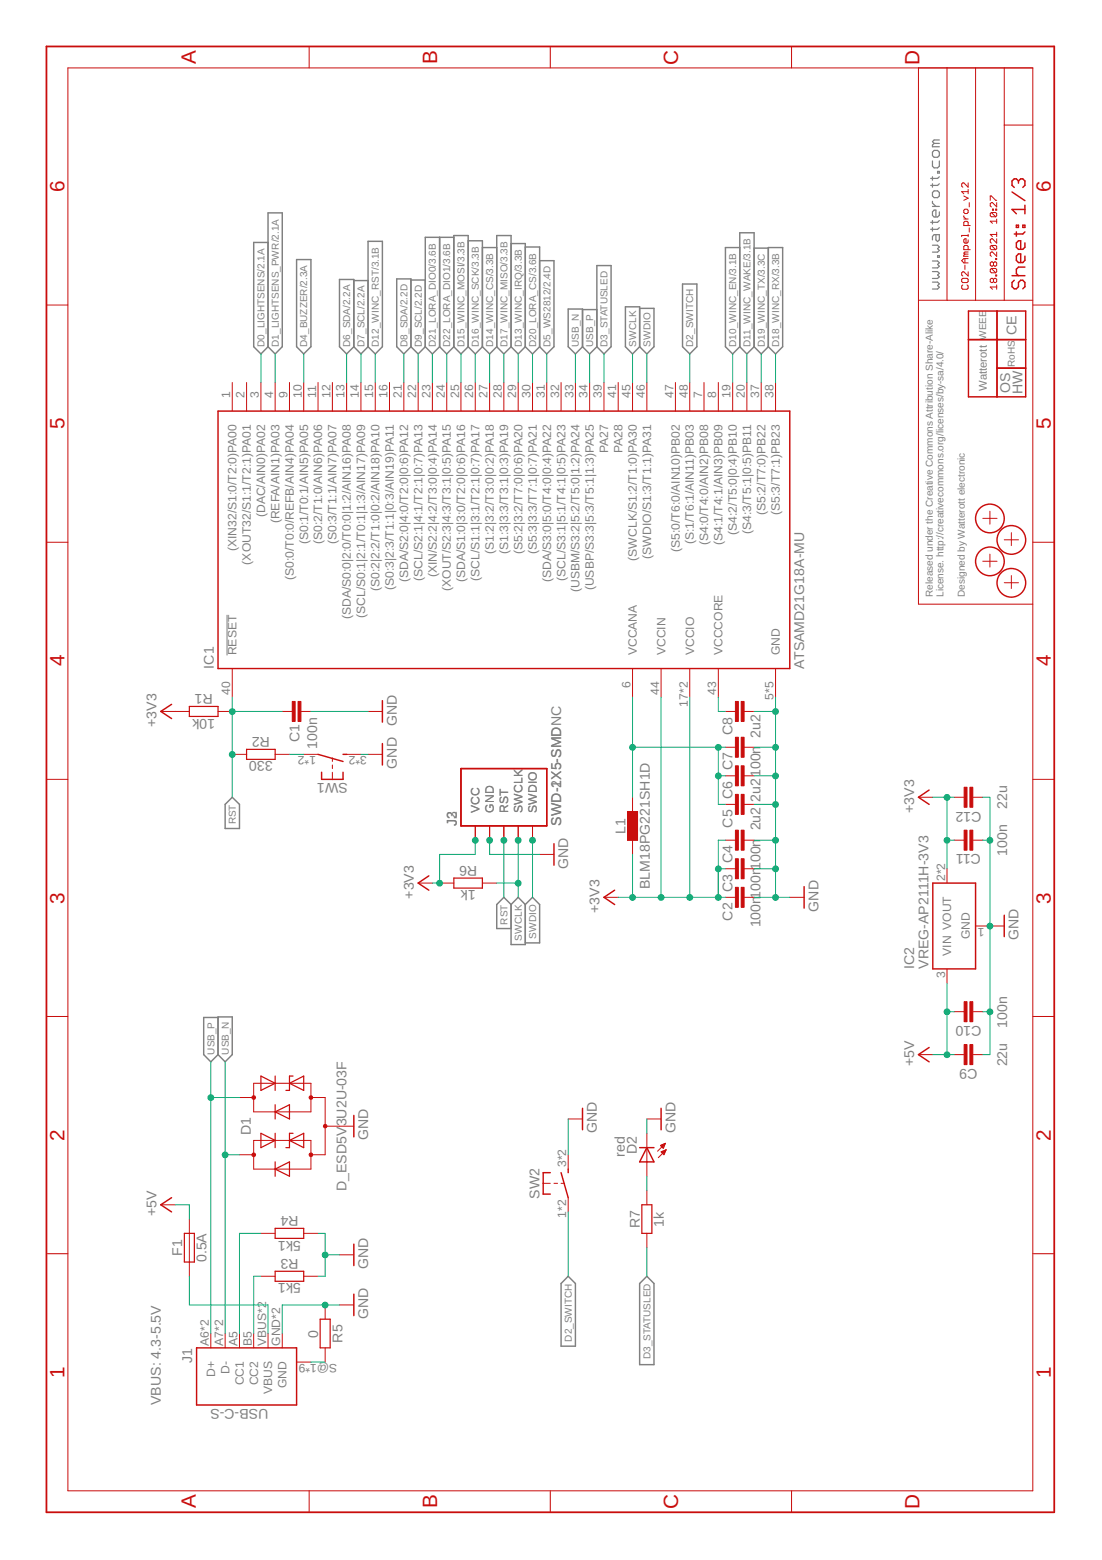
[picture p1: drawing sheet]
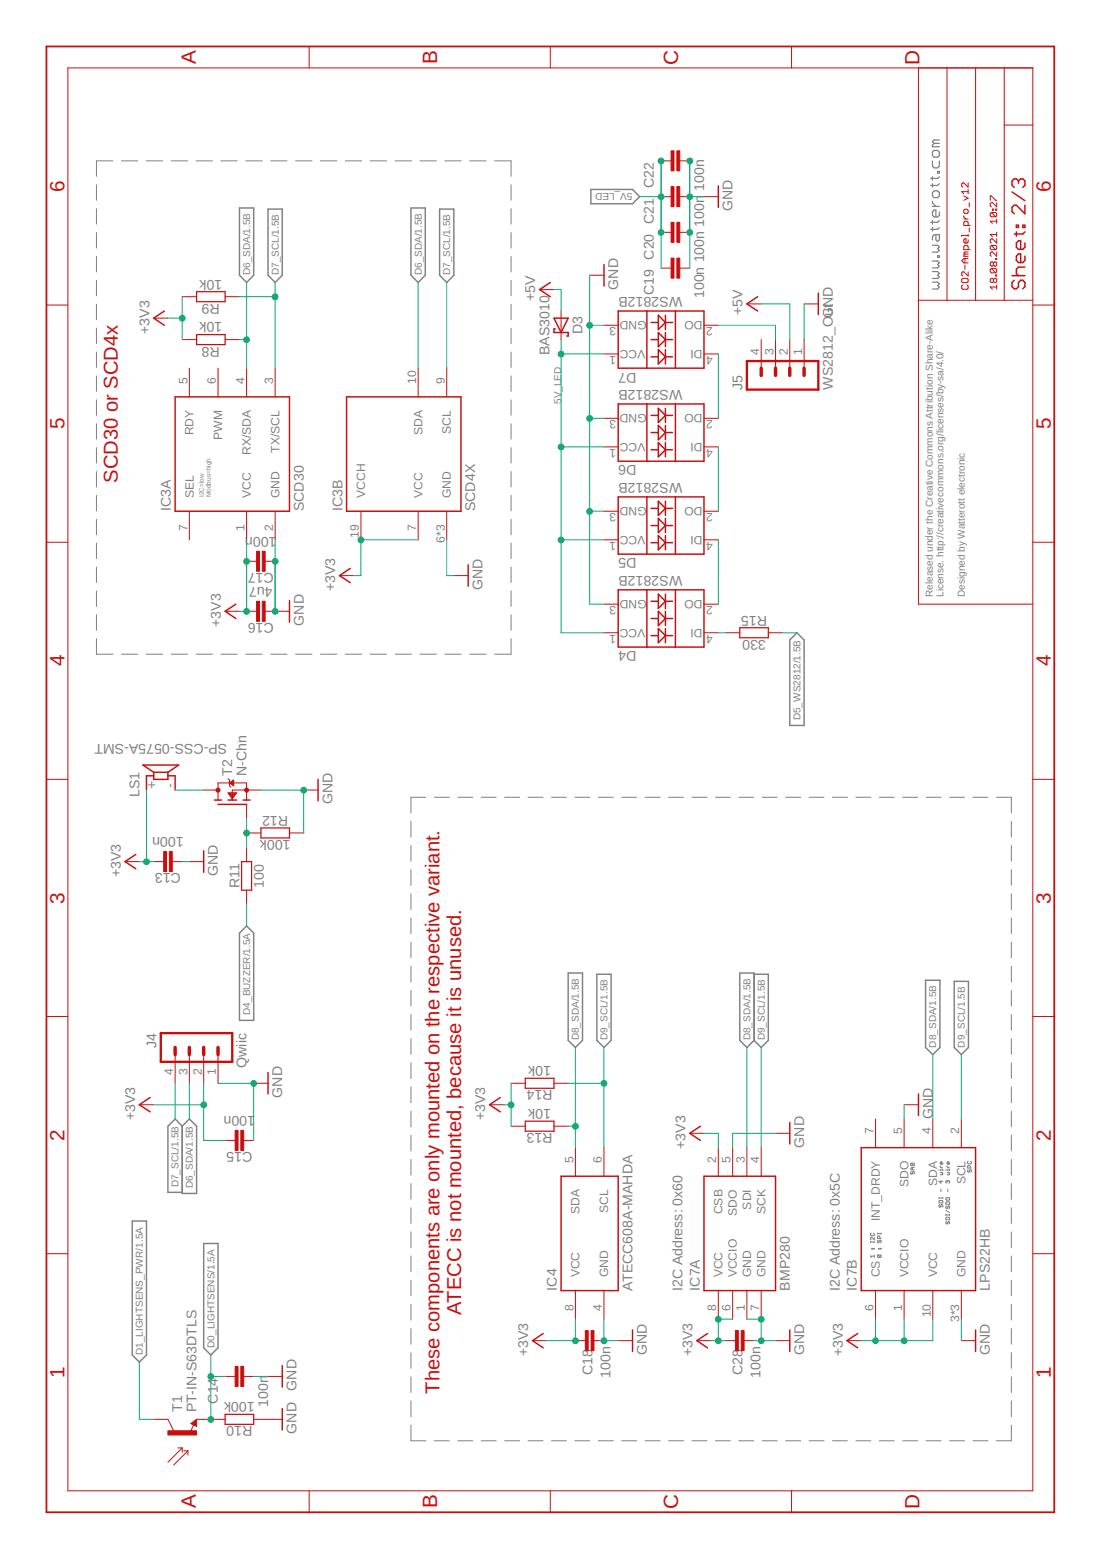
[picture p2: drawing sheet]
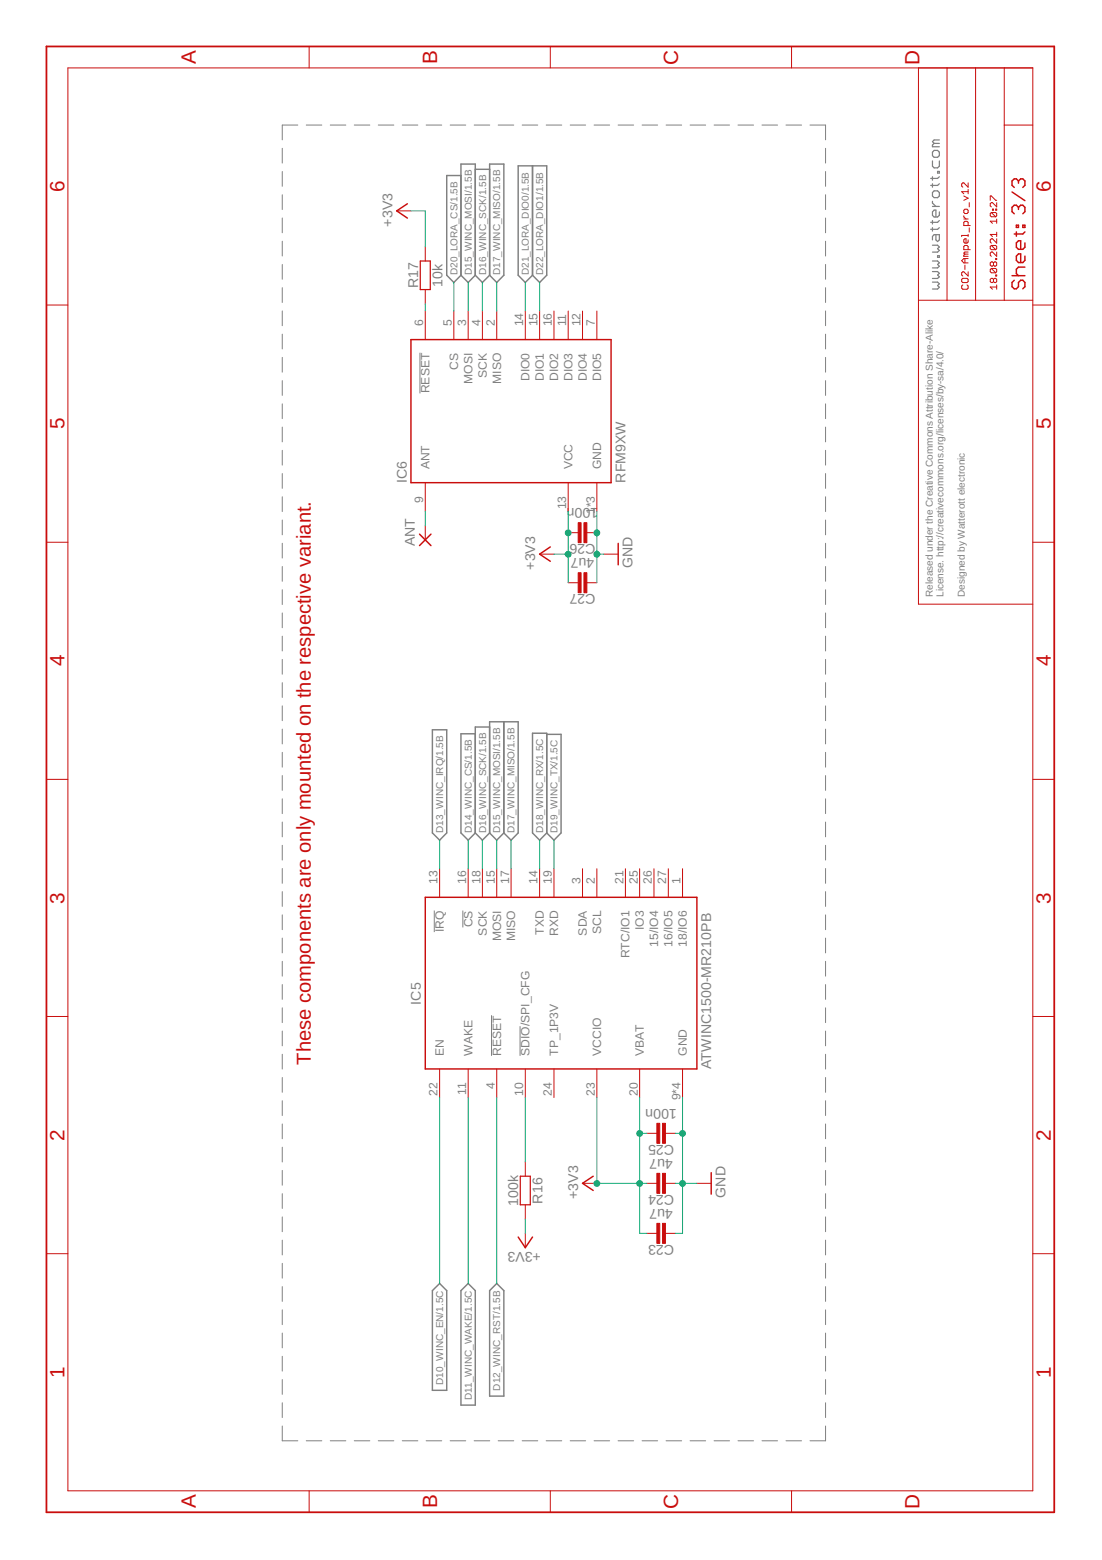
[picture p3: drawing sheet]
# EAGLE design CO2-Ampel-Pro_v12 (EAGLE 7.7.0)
Assembly variants: light

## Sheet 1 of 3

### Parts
C1  100n  CAPACITOR-0402  [C0402]
C2  100n  CAPACITOR-0402  [C0402]
C3  100n  CAPACITOR-0402  [C0402]
C4  100n  CAPACITOR-0402  [C0402]
C5  2u2  CAPACITOR-0402  [C0402]
C6  2u2  CAPACITOR-0402  [C0402]
C7  100n  CAPACITOR-0402  [C0402]
C8  2u2  CAPACITOR-0402  [C0402]
C9  22u  CAPACITOR-0805  [C0805]
C10  100n  CAPACITOR-0402  [C0402]
C11  100n  CAPACITOR-0402  [C0402]
C12  22u  CAPACITOR-0805  [C0805]
D1  D_ESD5V3U2U-03F  [SOT723]
D2  red  LED-0603  [C0603]
F1  0.5A  FUSE-0805  [C0805]
IC1  ATSAMD21G18A-MU  [QFN48-PAD]
IC2  VREG-AP2111H-3V3  VREG-TS1117CW-3V3  [SOT223]
J1  USB-C-S  [USB-C-S]
J2  SWD-2X5-SMD  [SWD-2X5_SMD]  (not fitted in variant light)
J3  SWD-1X5-SMDNC  [SWD-1X5_SMDNC]
L1  BLM18PG221SH1D  INDUCTOR-0603  [C0603]
LOGO1  LOGO_SPARK-4  [SPARK_4MM]
LOGO2  LOGO_WEEE-4  [WEEE_4MM]
LOGO3  OSHW_LOGOX0070  LOGO_OSHW-3  [OSHW_3MM]
LOGO4  LOGO_ROHS-4  [ROHS_4MM]
LOGO5  LOGO_CE-4  [CE_4MM]
R1  10k  RESISTOR-0402  [C0402]
R2  330  RESISTOR-0402  [C0402]
R3  5k1  RESISTOR-0402  [C0402]
R4  5k1  RESISTOR-0402  [C0402]
R5  0  RESISTOR-0603  [C0603]
R6  1k  RESISTOR-0402  [C0402]
R7  1k  RESISTOR-0402  [C0402]
SW1  PTS645SK50SMTR92-Red  SW-TACTILE-PTS840P  [PTS840P]
SW2  PTS645SH50SMTR92-Grey  SW-TACTILE-PTS840P  [PTS840P]  (not fitted in variant light)
X1  PASSER-07  [PASSER_07MM]
X2  PASSER-07  [PASSER_07MM]
X3  PASSER-07  [PASSER_07MM]
X4  PASSER-07  [PASSER_07MM]

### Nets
+3V3: C2.2 C3.2 C4.2 C11.2 C12.2 IC1.17(VCCIO) IC1.36(VCCIO) IC1.44(VCCIN) IC2.2(VOUT) IC2.4(VOUT) J2.VCC J3.1-VCC(VCC) L1.1 R1.1 R6.1 ; also sheet 2,3
+5V: C9.2 C10.2 F1.2 IC2.3(VIN) ; also sheet 2
CC1: J1.A5(CC1) R4.1
CC2: J1.B5(CC2) R3.1
D0_LIGHTSENS: IC1.3((DAC/AIN0)PA02) ; also sheet 2
D1_LIGHTSENS_PWR: IC1.4((REFA/AIN1)PA03) ; also sheet 2
D2_SWITCH: IC1.48((S:1/T6:1/AIN11)PB03) SW2.1 SW2.2(P1)
D3_STATUSLED: IC1.39(PA27) R7.1
D4_BUZZER: IC1.10((S0:1/T0:1/AIN5)PA05) ; also sheet 2
D5_WS2812: IC1.31((SDA/S3:0|5:0/T4:0|0:4)PA22) ; also sheet 2
D6_SDA: IC1.13((SDA/S0:0|2:0/T0:0|1:2/AIN16)PA08) ; also sheet 2
D7_SCL: IC1.14((SCL/S0:1|2:1/T0:1|1:3/AIN17)PA09) ; also sheet 2
D8_SDA: IC1.21((SDA/S2:0|4:0/T2:0|0:6)PA12) ; also sheet 2
D9_SCL: IC1.22((SCL/S2:1|4:1/T2:1|0:7)PA13) ; also sheet 2
D10_WINC_EN: IC1.19((S4:2/T5:0|0:4)PB10) ; also sheet 3
D11_WINC_WAKE: IC1.20((S4:3/T5:1|0:5)PB11) ; also sheet 3
D12_WINC_RST: IC1.15((S0:2|2:2/T1:0|0:2/AIN18)PA10) ; also sheet 3
D13_WINC_IRQ: IC1.29((S5:2|3:2/T7:0|0:6)PA20) ; also sheet 3
D14_WINC_CS: IC1.27((S1:2|3:2/T3:0|0:2)PA18) ; also sheet 3
D15_WINC_MOSI: IC1.25((SDA/S1:0|3:0/T2:0|0:6)PA16) ; also sheet 3
D16_WINC_SCK: IC1.26((SCL/S1:1|3:1/T2:1|0:7)PA17) ; also sheet 3
D17_WINC_MISO: IC1.28((S1:3|3:3/T3:1|0:3)PA19) ; also sheet 3
D18_WINC_RX: IC1.38((S5:3/T7:1)PB23) ; also sheet 3
D19_WINC_TX: IC1.37((S5:2/T7:0)PB22) ; also sheet 3
D20_LORA_CS: IC1.30((S5:3|3:3/T7:1|0:7)PA21) ; also sheet 3
D21_LORA_DIO0: IC1.23((XIN/S2:2|4:2/T3:0|0:4)PA14) ; also sheet 3
D22_LORA_DIO1: IC1.24((XOUT/S2:3|4:3/T3:1|0:5)PA15) ; also sheet 3
GND: C1.1 C2.1 C3.1 C4.1 C5.1 C6.1 C7.1 C8.1 C9.1 C10.1 C11.1 C12.1 D1.3(A) D2.C IC1.5(GND) IC1.18(GND) IC1.35(GND) IC1.42(GND) IC1.TP(GND) IC2.1(GND) J1.GND J1.GND2(GND) J2.GND@1(GND) J2.GND@2(GND) J2.GND@3(GND) J3.2-GND(GND) R3.2 R4.2 R5.1 SW1.3(S1) SW1.4(S1) SW2.3(S1) SW2.4(S1) ; also sheet 2,3
N$3: D2.A R7.2
N$8: R2.2 SW1.1 SW1.2(P1)
RST: C1.2 IC1.40(!RESET) J2.RST J3.3-RST(RST) R1.2 R2.1
SHLD: J1.S@1(SHIELD) J1.S@2(SHIELD) J1.S@3(SHIELD) J1.S@4(SHIELD) J1.S@5(SHIELD) J1.S@6(SHIELD) J1.S@7(SHIELD) J1.S@8(SHIELD) J1.S@9(SHIELD) R5.2
SWCLK: IC1.45((SWCLK/S1:2/T1:0)PA30) J2.SWCLK J3.4-SWDCLK(SWCLK) R6.2
SWDIO: IC1.46((SWDIO/S1:3/T1:1)PA31) J2.SWDIO J3.5-SWDIO(SWDIO)
USB_N [USB]: D1.1(C1) IC1.33((USBM/S3:2|5:2/T5:0|1:2)PA24) J1.A7(D-) J1.B7(D-)
USB_P [USB]: D1.2(C2) IC1.34((USBP/S3:3|5:3/T5:1|1:3)PA25) J1.A6(D+) J1.B6(D+)
VBUS: F1.1 J1.VBUS J1.VBUS2(VBUS)
VCCANA: C5.2 C6.2 C7.2 IC1.6(VCCANA) L1.2
VCCCORE: C8.2 IC1.43(VCCCORE)
Unconnected: IC1.1((XIN32/S1:0/T2:0)PA00) IC1.2((XOUT32/S1:1/T2:1)PA01) IC1.7((S4:0/T4:0/AIN2)PB08) IC1.8((S4:1/T4:1/AIN3)PB09) IC1.9((S0:0/T0:0/REFB/AIN4)PA04) IC1.11((S0:2/T1:0/AIN6)PA06) IC1.12((S0:3/T1:1/AIN7)PA07) IC1.16((S0:3|2:3/T1:1|0:3/AIN19)PA11) IC1.32((SCL/S3:1|5:1/T4:1|0:5)PA23) IC1.41(PA28) IC1.47((S5:0/T6:0/AIN10)PB02)

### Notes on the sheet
- VBUS: 4.3-5.5V
- Released under the Creative Commons Attribution Share-Alike
  License. http://creativecommons.org/licenses/by-sa/4.0/
  
  Designed by Watterott electronic

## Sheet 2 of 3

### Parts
C13  100n  CAPACITOR-0402  [C0402]
C14  100n  CAPACITOR-0402  [C0402]
C15  100n  CAPACITOR-0402  [C0402]
C16  4u7  CAPACITOR-0402  [C0402]
C17  100n  CAPACITOR-0402  [C0402]
C18  100n  CAPACITOR-0402  [C0402]
C19  100n  CAPACITOR-0402  [C0402]
C20  100n  CAPACITOR-0402  [C0402]
C21  100n  CAPACITOR-0402  [C0402]
C22  100n  CAPACITOR-0402  [C0402]
C28  100n  CAPACITOR-0402  [C0402]
D3  BAS3010  D_SCHOTTKY-SOD323  [SOD323]
D4  WS2812B  [WS2812B]
D5  WS2812B  [WS2812B]
D6  WS2812B  [WS2812B]
D7  WS2812B  [WS2812B]
IC3A  SCD30  [SCD30]
IC3B  SCD4X  [SCD4X]
IC4  ATECC608A-MAHDA  [UDFN8]
IC7A  BMP280  [LGA8]
IC7B  LPS22HB  [LPS22HB]
J4  Qwiic  JST4-SM04B-SRSS-TB  [JST_SM04B-SRSS-TB]
J5  WS2812_Out  JST4-SM04B-SRSS-TB  [JST_SM04B-SRSS-TB]
LS1  SP-CSS-0575A-SMT  [CUI_CSS-0575A-SMT]
R8  10k  RESISTOR-0402  [C0402]
R9  10k  RESISTOR-0402  [C0402]
R10  100k  RESISTOR-0402  [C0402]
R11  100  RESISTOR-0402  [C0402]
R12  100k  RESISTOR-0402  [C0402]
R13  10k  RESISTOR-0402  [C0402]
R14  10k  RESISTOR-0402  [C0402]
R15  330  RESISTOR-0402  [C0402]
T1  PT-IN-S63DTLS  [C0603T]
T2  N-Chn  MOSFET-N-SOT23  [SOT23]

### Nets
5V_LED: C19.2 C20.2 C21.2 C22.2 D3.C D4.1(VCC) D5.1(VCC) D6.1(VCC) D7.1(VCC)
+3V3: C13.2 C15.2 C16.2 C17.2 C18.2 C28.2 IC3A.1(VCC) IC3B.7(VCC) IC3B.19(VCCH) IC4.8(VCC) IC7A.2(CSB) IC7A.6(VCCIO) IC7A.8(VCC) IC7B.1(VCCIO) IC7B.6(CS) IC7B.10(VCC) J4.2 LS1.+(P) R8.2 R9.2 R13.2 R14.2 ; also sheet 1,3
+5V: D3.A J5.2 ; also sheet 1
D0_LIGHTSENS: C14.2 R10.2 T1.E ; also sheet 1
D1_LIGHTSENS_PWR: T1.C ; also sheet 1
D4_BUZZER: R11.1 ; also sheet 1
D5_WS2812: R15.2 ; also sheet 1
D6_SDA: IC3A.4(RX/SDA) IC3B.10(SDA) J4.3 R8.1 ; also sheet 1
D7_SCL: IC3A.3(TX/SCL) IC3B.9(SCL) J4.4 R9.1 ; also sheet 1
D8_SDA: IC4.5(SDA) IC7A.3(SDI) IC7B.4(SDA) R13.1 ; also sheet 1
D9_SCL: IC4.6(SCL) IC7A.4(SCK) IC7B.2(SCL) R14.1 ; also sheet 1
GND: C13.1 C14.1 C15.1 C16.1 C17.1 C18.1 C19.1 C20.1 C21.1 C22.1 C28.1 D4.3(GND) D5.3(GND) D6.3(GND) D7.3(GND) IC3A.2(GND) IC3B.6(GND) IC3B.20(GND) IC3B.21(GND) IC4.4(GND) IC7A.1(GND) IC7A.5(SDO) IC7A.7(GND) IC7B.3(GND) IC7B.5(SDO) IC7B.8(GND) IC7B.9(GND) J4.1 J5.1 R10.1 R12.2 T2.2(S) ; also sheet 1,3
N$1: LS1.-(N) T2.3(D)
N$2: R11.2 R12.1 T2.1(G)
W1IN: D4.4(DI) R15.1
W1OUT: D4.2(DO) D5.4(DI)
W2OUT: D5.2(DO) D6.4(DI)
W3OUT: D6.2(DO) D7.4(DI)
W4OUT: D7.2(DO) J5.3
Unconnected: IC3A.5(RDY) IC3A.6(PWM) IC3A.7(SEL) IC7B.7(INT_DRDY) J5.4

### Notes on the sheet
- SCD30 or SCD4x
- These components are only mounted on the respective variant.
  ATECC is not mounted, because it is unused.
- I2C Address: 0x60
- I2C Address: 0x5C
- Released under the Creative Commons Attribution Share-Alike
  License. http://creativecommons.org/licenses/by-sa/4.0/
  
  Designed by Watterott electronic

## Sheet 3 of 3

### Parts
ANT  1,6/0,9  [1,6/0,9]
C23  4u7  CAPACITOR-0402  [C0402]
C24  4u7  CAPACITOR-0402  [C0402]
C25  100n  CAPACITOR-0402  [C0402]
C26  100n  CAPACITOR-0402  [C0402]
C27  4u7  CAPACITOR-0402  [C0402]
IC5  ATWINC1500-MR210PB  [ATWINC1500-MX210]
IC6  RFM9XW  [RFM9X]
R16  100k  RESISTOR-0402  [C0402]
R17  10k  RESISTOR-0402  [C0402]

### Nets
+3V3: C23.2 C24.2 C25.2 C26.2 C27.2 IC5.20(VBAT) IC5.23(VCCIO) IC6.13(VCC) R16.2 R17.2 ; also sheet 1,2
CFG: IC5.10(!SDIO!/SPI_CFG) R16.1
D10_WINC_EN: IC5.22(EN) ; also sheet 1
D11_WINC_WAKE: IC5.11(WAKE) ; also sheet 1
D12_WINC_RST: IC5.4(!RESET) ; also sheet 1
D13_WINC_IRQ: IC5.13(!IRQ) ; also sheet 1
D14_WINC_CS: IC5.16(!CS) ; also sheet 1
D15_WINC_MOSI: IC5.15(MOSI) IC6.3(MOSI) ; also sheet 1
D16_WINC_SCK: IC5.18(SCK) IC6.4(SCK) ; also sheet 1
D17_WINC_MISO: IC5.17(MISO) IC6.2(MISO) ; also sheet 1
D18_WINC_RX: IC5.14(TXD) ; also sheet 1
D19_WINC_TX: IC5.19(RXD) ; also sheet 1
D20_LORA_CS: IC6.5(CS) ; also sheet 1
D21_LORA_DIO0: IC6.14(DIO0) ; also sheet 1
D22_LORA_DIO1: IC6.15(DIO1) ; also sheet 1
GND: C23.1 C24.1 C25.1 C26.1 C27.1 IC5.9(GND) IC5.12(GND) IC5.28(GND) IC5.GND IC6.1(GND) IC6.8(GND) IC6.10(GND) ; also sheet 1,2
N$4: ANT.1(P) IC6.9(ANT)
N$6: IC6.6(!RESET) R17.1
Unconnected: IC5.1(18/IO6) IC5.2(SCL) IC5.3(SDA) IC5.21(RTC/IO1) IC5.24(TP_1P3V) IC5.25(IO3) IC5.26(15/IO4) IC5.27(16/IO5) IC6.7(DIO5) IC6.11(DIO3) IC6.12(DIO4) IC6.16(DIO2)

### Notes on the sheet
- These components are only mounted on the respective variant.
- Released under the Creative Commons Attribution Share-Alike
  License. http://creativecommons.org/licenses/by-sa/4.0/
  
  Designed by Watterott electronic
